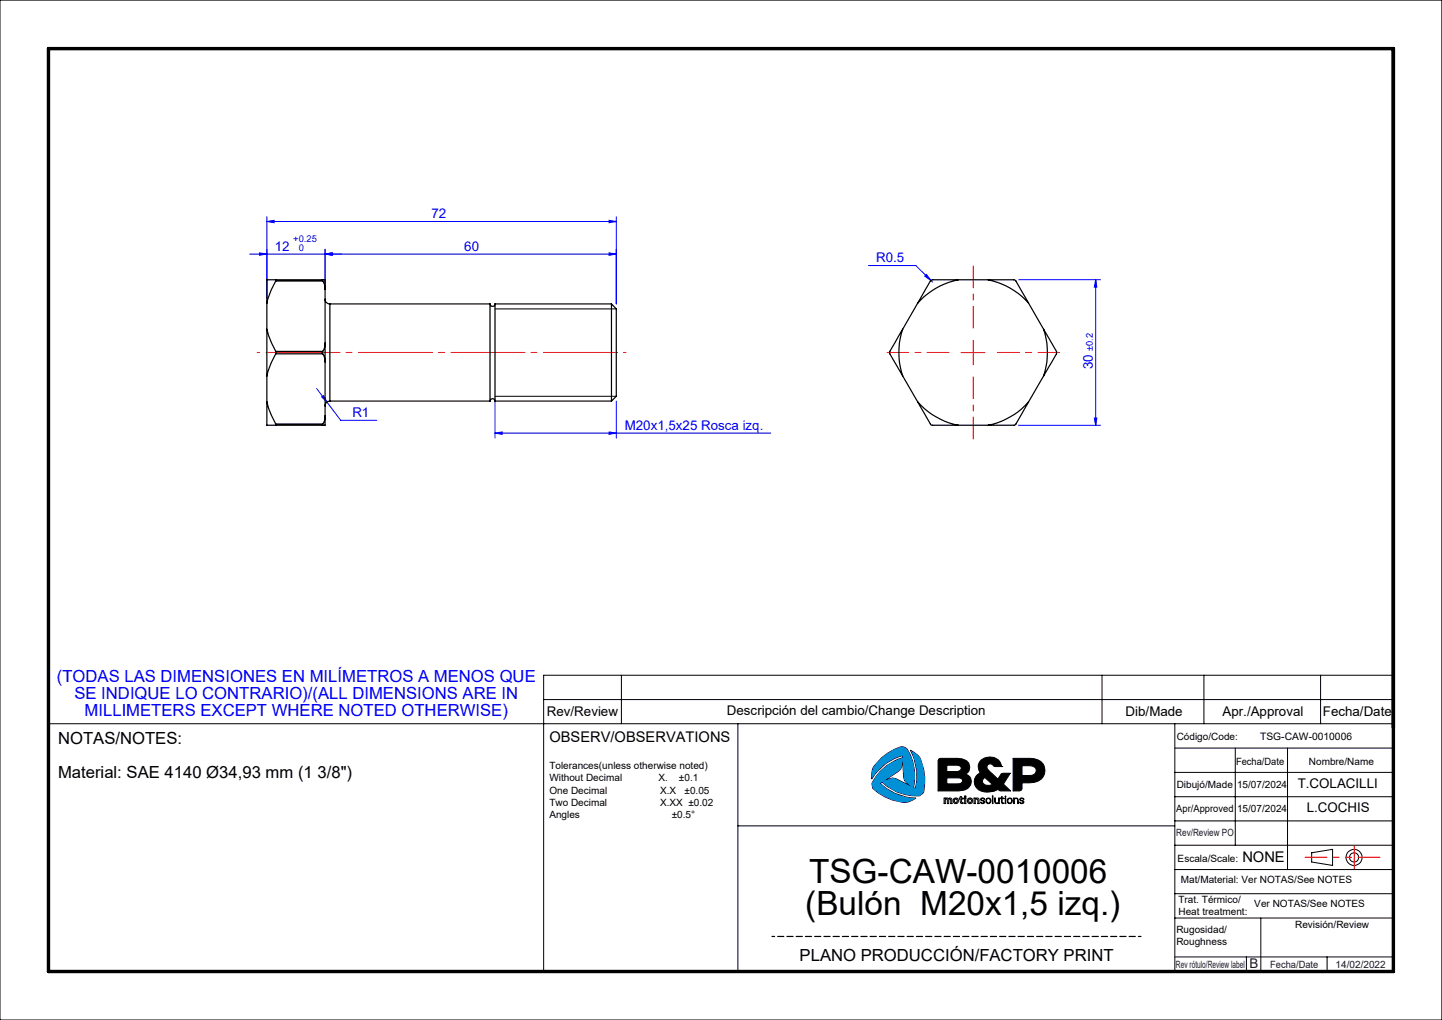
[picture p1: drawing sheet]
<svg xmlns="http://www.w3.org/2000/svg" width="297mm" height="210mm" viewBox="0 0 297 210" stroke-linecap="round" stroke-linejoin="round" font-family="sans-serif">
<g fill="none" stroke="#000" stroke-width=".21">
<path d="M0 0h297v210h-297zM128 139v10M227 139v10M248 139v10M272 139v10M287 139h-175v61M112 144h175M152 149v51M181.6 156a8.6 8.6 0 0 1 4.3-2.3l.7 .3a9.7 9.7 0 0 1 1.5 8.2l.4 .1a10.8 10.8 0 0 0-1-7.9 4.7 4.7 0 0 1 2 1.8 10.1 10.1 0 0 1 .6 7.1l-.6 .5a9.7 9.7 0 0 1-7.8-2.8l-.4 .3a10.8 10.8 0 0 0 7.4 3 4.3 4.3 0 0 1-2.5 .9 9.6 9.6 0 0 1-6.5-3.1l-.1-.7a9.5 9.5 0 0 1 6.3-5.4v-.4a10.4 10.4 0 0 0-6.4 4.8 4.2 4.2 0 0 1 .5-2.6zM185.9 156.6l.2 3.4 .2 .7 1.3 1.2-3.1-1.6-.6-.1-1.8 .5 2.9-1.9 .5-.5zM193.3 156.3l.4-.2h3.5a2.09 2.09 0 0 1 2.5 1.9l-.1 .7-.8 .7a1.68 1.68 0 0 1 1.3 1.7 1.68 1.68 0 0 1-1.5 1.6l-1.2 .1h-4.2zM195 157.5l2.4 .1a.58 .58 0 0 1 .6 .4 .58 .58 0 0 1-.3 .6l-.7 .2h-2z"/>
<path d="M202.1 156.5a2.71 2.71 0 0 1 3.9 .5l.3 .8h-1.5a.8 .8 0 0 0-.8-.5 .8 .8 0 0 0-.7 .6 2.07 2.07 0 0 0 1 1.4l1.2 1.1 .8-1.1 1.8-.1-1.4 2.2 1.4 1.4h-2l-.5-.3a3.5 3.5 0 0 1-4.6-.4 1.98 1.98 0 0 1 .9-3 1.94 1.94 0 0 1 .2-2.6zM206.3 157.8h.1M208.7 156.1h3.5a2.6 2.6 0 0 1 2.9 3.2 2.82 2.82 0 0 1-3.1 1.9h-1.5l-.1 1.5-.4 .1h-1.3zM210.5 157.6a2.82 2.82 0 0 1 2.8 .5 1.05 1.05 0 0 1-.1 1.2 1.05 1.05 0 0 1-1.1 .4h-1.6zM242 149v51M242 159h45M242 154h45M254.4 154v20M265.2 154v25M287 149h-277v51M152 170h90M194.5 164.3l1.5 .1 .1 1h-.3v-.7l-.2-.2-.2 .1v.8h-.3v-.8l-.2-.1-.2 .2v.7h-.2z"/>
<path d="M195 160.2h2.7l.5 .3v.4a.86 .86 0 0 1-1 .5h-2.2zM196.6 164.6l.2-.1 .3 .1v.5l-.3 .1-.2-.1zM197.8 164h.2v.3h.4v.2h-.4v.5a.22 .22 0 0 0 .1 .2 .22 .22 0 0 0 .3 0v.2a.63 .63 0 0 1-.6-.2 .63 .63 0 0 1 0-.7h-.2v-.2h.2zM198.7 164.3h.2v1.1h-.2zM198.7 163.9h.2v.2h-.2zM199.6 164.6l.2-.1 .2 .1v.5l-.2 .1-.2-.1zM200.6 164.3l.9 .1 .1 .2v.8h-.2v-.7l-.3-.2-.2 .3v.6h-.3zM202.5 160.4l.3-.3 1.6 1.4a1.33 1.33 0 0 1-2.1-.6zM202.6 165a.42 .42 0 0 1-.5-.2 .42 .42 0 0 1 0-.4l.5-.1 .2 .3h-.1a.28 .28 0 0 0-.3-.2 .28 .28 0 0 0-.3 .3l.6 .2a.43 .43 0 0 1-.2 .6 .43 .43 0 0 1-.6-.3l.5 .1h.2v-.3M203.3 164.5l.3-.1 .3 .1 .1 .3-.2 .5-.5-.1zM204.4 163.9h.1v1.5h-.1zM204.9 164.3h.1v.6a.36 .36 0 0 0 .3 .4 .36 .36 0 0 0 .4-.4v-.6h.1v1.1l-.1-.1-.3 .1-.4-.1z"/>
<path d="M206.3 164h.1v.3h.4l-.4 .1v.6a.23 .23 0 0 0 .1 .3 .23 .23 0 0 0 .3 0 .28 .28 0 0 1-.4 .1 .28 .28 0 0 1-.1-.4v-.6h-.3l.3-.1zM207 163.9l.2 .2zM207 164.3h.2v1.1h-.2zM207.7 164.5l.3-.1 .3 .1 .1 .3-.2 .5-.5-.1-.1-.3zM208.8 164.3l.1 .2a.48 .48 0 0 1 .8 .1v.8h-.1v-.6a.36 .36 0 0 0-.3-.4 .36 .36 0 0 0-.4 .4v.6h-.1zM210.1 164.4a.47 .47 0 0 1 .4-.1 .47 .47 0 0 1 .4 .3h-.1a.28 .28 0 0 0-.3-.2 .28 .28 0 0 0-.3 .3h.1a.43 .43 0 0 1 .5 .2 .43 .43 0 0 1 0 .5h-.5l-.3-.2 .3 .1h.4l.1-.2-.2-.1a.46 .46 0 0 1-.5-.6zM242 164h45M242 169h45M242 174h45M242 179h45M270.2 175.6l4.3-.7v3.3l-4.3-.7zM242 184h45"/>
<path d="M242 189h45M242 197h45M256.7 197v3M259.7 189v11M273.3 197v3"/>
<circle cx="196.9" cy="164.9" r=".57"/>
<circle cx="199.8" cy="164.9" r=".57"/>
<circle cx="203.6" cy="164.9" r=".56"/>
<circle cx="208" cy="164.9" r=".57"/>
<circle cx="278.9" cy="176.5" r="1.66"/>
<circle cx="278.9" cy="176.5" r=".94"/>
</g>
<path d="M159 192.8h76" fill="none" stroke="#000" stroke-width=".25" stroke-dasharray="1.3 .6" stroke-dashoffset=".7"/>
<path d="M10 10h277v190h-277z" fill="none" stroke="#000" stroke-width=".7"/>
<path d="M268.7 176.5h15.5" fill="none" stroke="#f00" stroke-width=".21" stroke-dasharray="6.3 1.3 1.3 1.3 1.3 1.3" stroke-dashoffset="1.8"/>
<path d="M278.9 174.2v4.6" fill="none" stroke="#f00" stroke-width=".21" stroke-dasharray="6.3 1.3 1.3 1.3 1.3 1.3"/>
<path d="M195 160.2h2.7l.5 .3 .1 .4-.3 .3-.5 .2h-2.5zM195 157.5l2.4 .1 .5 .2 .1 .5-.3 .4-.4 .1h-2.3zM193.3 156.3l-.1 6.5h4.4a2.08 2.08 0 0 0 2.4-2.3l-.4-.8-.8-.3a1.68 1.68 0 0 0 .9-1.9 1.68 1.68 0 0 0-1.7-1.3l-4.4-.1zM202.5 160.3l.3-.2 1.6 1.4-.7 .2-.9-.1-.5-.7zM202 156.6l-.5 .9 .1 1.1a.37 .37 0 0 1 .2 .4 .37 .37 0 0 1-.3 .3l-.7 1-.1 .8 .2 .9 .6 .6 .4 .2a4.1 4.1 0 0 0 3.7-.3l.4 .3h2.1l-1.4-1.4 1.4-2.2h-1.8l-.8 1.2-2.1-2-.1-.6 .1-.4 .4-.1 .6 .1 .4 .4h1.5v-.1a2.6 2.6 0 0 0-4.3-1.1zM210.5 157.6h1.8l.7 .3 .4 .5-.1 .7-.4 .4-.5 .2h-1.9zM208.7 156.1v6.7l1.6-.1 .2-.3v-1.2h1.5a2.75 2.75 0 0 0 3.2-2.4v-.8l-.3-.7a3.1 3.1 0 0 0-2.7-1.2z" fill-rule="evenodd" fill="#000"/>
<path d="M181.6 156l-1.6 1.8a4.1 4.1 0 0 0-.5 2.6 10.5 10.5 0 0 1 6.4-4.8v.4a9.6 9.6 0 0 0-6.3 5.4 1.5 1.5 0 0 0 1.1 1.6 8.6 8.6 0 0 0 6.3 2.1l1.7-.8a10.7 10.7 0 0 1-7.4-3l.4-.3a9.8 9.8 0 0 0 7.8 2.8l.6-.5a9.5 9.5 0 0 0-1-7.7l-1.6-1.2a10.7 10.7 0 0 1 1 7.9l-.4-.1a9.7 9.7 0 0 0-1.5-8.2 1.71 1.71 0 0 0-2.1 .2l-1.1 .5zM185.9 156.6l.3 3.9 .2 .4 1.2 1-3.3-1.7h-.7l-1.5 .5 3.2-2.1 .4-.6z" fill-rule="evenodd" fill="#0090d6"/>
<g fill="none" stroke="#00f" stroke-width=".21">
<path d="M51.4 52.3h75.5M53.4 52.1l1.6 .2-1.6 .3zM55 45.6l1.4-.2v.5zM55 44.6v16.8M55 45.6h71.9M67 52.3l1.4-.2v.5zM67 51.3v7.2M125.4 52.1l1.5 .2-1.5 .3zM125.4 45.4l1.5 .2-1.5 .3zM126.9 44.6v18M178.9 54.7h9.7l3.1 3M190.5 56.9l.3-.4 .9 1.2z"/>
<path d="M191.7 57.7l.4 .4M209.8 57.6h16.9M225.7 57.6l.2 1.5h-.5zM225.7 57.6v30M65.2 80l2.1 2.8M66.3 81.7l.3-.3 .7 1.4zM67.3 82.8l2.9 3.7h7.4M102 89.2l1.4-.3v.5zM102 82.6v7.6M102 89.2h56.7M125.4 88.9l1.5 .3-1.5 .2zM126.9 82.6v7.6"/>
<path d="M209.8 87.6h16.9M225.4 86.1h.5l-.2 1.5z"/>
</g>
<path d="M195.5 72.6h-12.8M200.5 67.6v-12.8M200.5 77.6v12.8M205.5 72.6h12.8" fill="none" stroke="#f00" stroke-width=".21" stroke-dasharray="15.2 1.3 1.3 1.3" stroke-dashoffset="10.7"/>
<path d="M197.9 72.6h5M200.4 70.1v5" fill="none" stroke="#f00" stroke-width=".21"/>
<path d="M129 72.6h-76" fill="none" stroke="#f00" stroke-width=".21" stroke-dasharray="15.2 1.3 1.3 1.3" stroke-dashoffset="-1.8"/>
<path d="M102 63.6h24.9M102 81.6h24.9" fill="none" stroke="#000" stroke-width=".21"/>
<g fill="#00f">
<path d="M125.4 88.9l1.5 .3-1.5 .2zM102 89.2l1.4-.3v.5z"/>
<path d="M125.4 52.1l1.5 .2-1.5 .3zM67 52.3l1.4-.2v.5zM125.4 45.4l1.5 .2-1.5 .3zM55 45.6l1.4-.2v.5z"/>
<path d="M66.3 81.7l1 1.1-.7-1.4zM190.8 56.5l-.3 .4 1.2 .8z"/>
<path d="M225.7 57.6l.2 1.5h-.5zM225.4 86.1h.5l-.2 1.5z"/>
<path d="M53.4 52.1l1.6 .2-1.6 .3zM67 52.3l1.4-.2v.5z"/>
</g>
<g fill="none" stroke="#000" stroke-width=".25">
<path d="M56.8 57.8a17.7 17.7 0 0 0-1.8 4.6M56.8 57.6h-1.8v4.8M56.8 57.6v.2M56.8 57.8h9.7M56.8 57.6h9.7M66.5 57.8l.3 .8 .2 .9M66.5 57.6l-.2 .1 .2 .1M66.5 57.6h.5v1.9M67 59.5v11.2M197.3 57.6a15.3 15.3 0 0 0-8.3 4.8M197.3 57.6l-5.5 .1-2.8 4.7M197.3 57.6h6.3"/>
<path d="M203.6 57.6a15.4 15.4 0 0 1 8.2 4.8M203.6 57.6l5.5 .1 2.7 4.7M55 67.8l.9 2.8 .9 1.7M55 67.8v9.6M55 62.4v5.4M55 77.4v5.4M56.8 72.8a17.7 17.7 0 0 0-1.8 4.6M56.8 72.3v.5M56.8 72.8h9.7M56.8 72.3h9.7M66.5 72.8l.3 .7 .2 1M66.5 72.3l-.2 .3 .2 .2"/>
<path d="M67 61.6a.96 .96 0 0 0 .9 1M67 70.7v3.8M67 70.7l-.2 1.1-.3 .5M67 74.5v11.1M67.9 62.6v20M67.9 62.6h33M100.9 62.6a.51 .51 0 0 0 .5 .5 .51 .51 0 0 0 .6-.5M100.9 62.6v20M102 62.6v20M102 62.6h23.9M125.9 62.6l1 1v18l-1 1M125.9 62.6v20"/>
<path d="M185.9 67.8a15.2 15.2 0 0 0 0 9.6M185.9 67.8l-2.7 4.8 2.7 4.8M185.9 77.4l3.1 5.4M189 62.4l-3.1 5.4M211.8 62.4l3.1 5.4M214.9 67.8a15.2 15.2 0 0 1 0 9.6M214.9 67.8l2.8 4.8-2.8 4.8M214.9 77.4l-3.1 5.4M55 82.8l.4 1.4 1.4 3.1M55 82.8v4.8h1.8M56.8 87.3v.3M56.8 87.3h9.7"/>
<path d="M56.8 87.6h9.7M66.5 87.3l-.2 .2 .2 .1M67 85.6l-.2 1.2-.3 .5M67 85.6v2h-.5M67.9 82.6a.97 .97 0 0 0-.9 1M67.9 82.6h33M100.9 82.6a.51 .51 0 0 1 .5-.5 .51 .51 0 0 1 .6 .5M102 82.6h23.9M189 82.8a15.3 15.3 0 0 0 8.3 4.8M189 82.8l2.8 4.7 5.5 .1M197.3 87.6h6.3M211.8 82.8a15.4 15.4 0 0 1-8.2 4.8"/>
<path d="M211.8 82.8l-2.7 4.7-5.5 .1"/>
</g>
<g font-size="6.9">
<text x="166.6" y="181.9">TSG-CAW-0010006</text>
<text x="165.9" y="188.3">(Bulón M20x1,5 izq.)</text>
</g>
<g font-size="3.4" fill="#00f">
<text x="11.7" y="140.4">(TODAS LAS DIMENSIONES EN MILÍMETROS A MENOS QUE</text>
<text x="15.3" y="143.9">SE INDIQUE LO CONTRARIO)/(ALL DIMENSIONS ARE IN</text>
<text x="17.4" y="147.4">MILLIMETERS EXCEPT WHERE NOTED OTHERWISE)</text>
</g>
<g font-size="3.4">
<text x="12" y="153.1">NOTAS/NOTES:</text>
<text x="12" y="160.1">Material: SAE 4140 Ø34,93 mm (1 3/8&quot;)</text>
<text x="164.7" y="197.9">PLANO PRODUCCIÓN/FACTORY PRINT</text>
</g>
<g font-size="3">
<text x="113.2" y="152.7">OBSERV/OBSERVATIONS</text>
<text x="255.9" y="177.4">NONE</text>
</g>
<g font-size="2.7" fill="#00f">
<text x="88.9" y="45">72</text>
<text x="56.6" y="51.7">12</text>
<text x="95.6" y="51.7">60</text>
<text x="180.4" y="54">R0.5</text>
<text x="225.1" y="76.1" transform="rotate(-90 225.1 76.1)">30</text>
<text x="72.6" y="85.9">R1</text>
<text x="128.7" y="88.5">M20x1,5x25 Rosca izq.</text>
</g>
<g font-size="2.7">
<text x="112.6" y="147.5">Rev/Review</text>
<text x="149.7" y="147.3">Descripción del cambio/Change Description</text>
<text x="231.8" y="147.3">Dib/Made</text>
<text x="251.8" y="147.3">Apr./Approval</text>
<text x="272.5" y="147.4">Fecha/Date</text>
<text x="267.3" y="162.3">T.COLACILLI</text>
<text x="269.1" y="167.1">L.COCHIS</text>
</g>
<text font-size="2.7" fill="#191924" x="257.3" y="199.4">B</text>
<g font-size="2.1">
<text x="242.4" y="152.3">Código/Code:</text>
<text x="259.6" y="152.3">TSG-CAW-0010006</text>
<text x="113.2" y="158.4">Tolerances(unless otherwise noted)</text>
<text x="113.2" y="160.9">Without Decimal</text>
<text x="135.6" y="160.9">X.</text>
<text x="139.8" y="160.9">±0.1</text>
<text x="254.6" y="157.4">Fecha/Date</text>
<text x="269.6" y="157.5">Nombre/Name</text>
<text x="113.2" y="163.4">One Decimal</text>
<text x="113.2" y="165.9">Two Decimal</text>
<text x="136" y="165.9">X.XX ±0.02</text>
<text x="136" y="163.4">X.X</text>
<text x="141" y="163.4">±0.05</text>
<text x="242.3" y="167.1">Apr/Approved</text>
<text x="242.4" y="162.3">Dibujó/Made</text>
<text x="254.8" y="162.3">15/07/2024</text>
<text x="254.8" y="167.1">15/07/2024</text>
<text x="113.2" y="168.4">Angles</text>
<text x="138.4" y="168.4">±0.5°</text>
<text x="242.6" y="177.5">Escala/Scale:</text>
<text x="242.7" y="185.9">Trat. Térmico/</text>
<text x="243.2" y="181.7">Mat/Material: Ver NOTAS/See NOTES</text>
<text x="242.7" y="188.4">Heat treatment:</text>
<text x="258.3" y="186.7">Ver NOTAS/See NOTES</text>
<text x="266.8" y="191.1">Revisión/Review</text>
<text x="242.3" y="192">Rugosidad/</text>
<text x="242.3" y="194.5">Roughness</text>
</g>
<g font-size="2.1" fill="#191924">
<text x="242.3" y="172.1">Rev/Review PO</text>
<text x="242.2" y="199.2">Rev rótulo/Review label</text>
<text x="261.6" y="199.3">Fecha/Date</text>
<text x="275.1" y="199.3">14/02/2022</text>
</g>
<g font-size="1.9" fill="#00f">
<text x="60.4" y="49.9">+0.25</text>
<text x="61.5" y="51.7">0</text>
<text x="225.1" y="72.2" transform="rotate(-90 225.1 72.2)">±0.2</text>
</g>
</svg>
